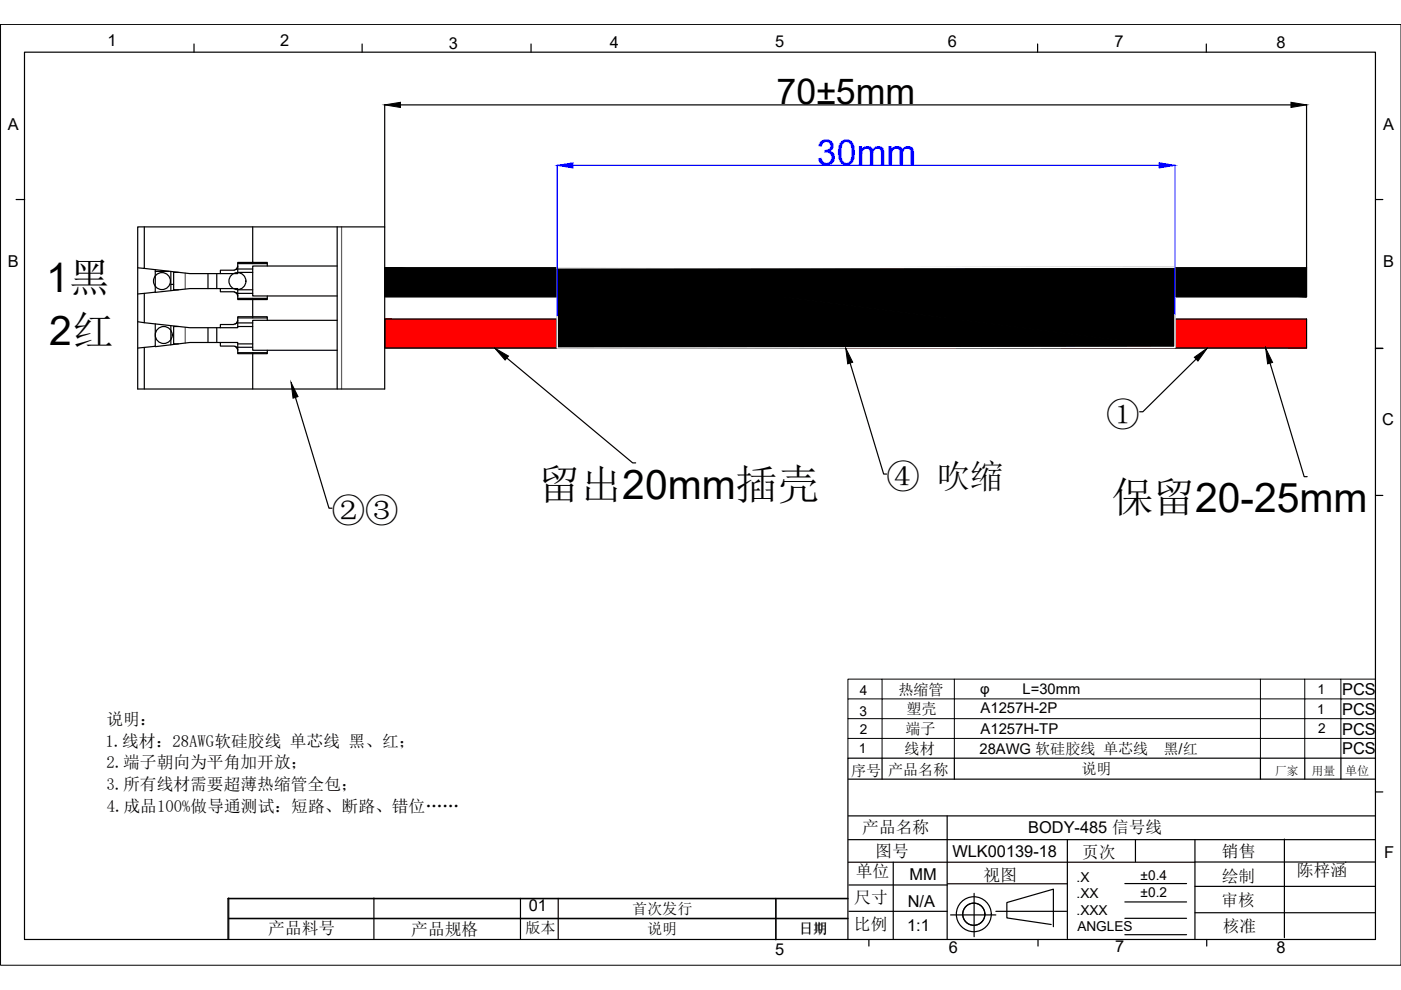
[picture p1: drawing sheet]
<svg xmlns="http://www.w3.org/2000/svg" width="297mm" height="210mm" viewBox="0 0 297 210" stroke-linecap="round" stroke-linejoin="round" font-family="sans-serif">
<!-- layer: 0 -->
<g fill="none" stroke="#000" stroke-width=".25">
<path d="M5.2 11.1h286.4v188.1h-286.4zM41.1 9.3v1.8M76.8 9.3v1.8M112.6 9.3v1.8M220 9.3v1.8M255.8 9.3v1.8M81.6 22.2v25.9M84.9 22.2h188.8M277 22.2v34.5M3.4 42.3h1.8M29.2 48.1h52.4v34.4h-52.4zM30.6 48.1v8.8l-1.4-.1"/>
<path d="M32.9 57.2v4.7l-2.3 .3M32.9 57.5h2.9M36.2 57.5v4.1M37.8 57.8h-1v3.6h1M44.1 58v3.2M46 58v3.2M50.4 56.4v1.6h-3.7M50.4 55.9h6.3M50.4 57h3.2M50.4 57.8h3.2M53.6 48.1v7.5h3.1v.8M53.6 55.9v-.3h-3.2l-.1 1.1a.73 .73 0 0 1-.8 .6h-2.8v.7h-6.5l-9.6-1.1"/>
<path d="M71.5 56.4h-17.9v6.4h17.9M71.5 48.1v34.4M81.6 56.8h195.4v6.1h-195.4zM291.6 42.3h1.6M29.2 62.3l1.4-.1v6.2l-1.4-.2M30.6 73.7v8.8M32.9 73.5l7.3-.9h6.5v.8h3.2l.5 .7v.9h3.2v-.2M32.9 68.7v4.7l-3.7 .4M32.9 62l7.3-.8h6.5v.7h3l.5 .2 .2 .7M36.2 60.3h.6M36.2 69.1v4M37.8 69.2h-1v3.7h1"/>
<path d="M44.1 69.5v3.1M46 69.5v3.1M46.7 61.2h3.7v2.3h6.3v-.7M46.7 72.6h3.7v1.7M50.4 67.8v1.7h-3.7M50.4 63.3h6.3M50.4 61.4h3.2M50.4 62.2h3.2M50.4 74.8h6.3M50.4 67.4h6.3M50.4 68.5h3.2M50.4 72.9h3.2"/>
<path d="M50.4 69.2h3.2M50.4 73.6h3.2M53.6 63.3v4.1M56.7 67.9v-.7h-6.3l-.1 .9a.89 .89 0 0 1-.8 .7h-2.8v.7h-6.5l-9.6-1.1M56.7 74.3v.7h-3.1v7.5M71.5 67.9h-17.9v6.4h17.9M81.6 67.7h195.4v6.1h-195.4zM107.5 75.9l26.6 22.2h.7M180.2 77l7.2 23.5h.6M253.6 76.1l-11.3 11.2h-.7M269.3 77l7.2 24.1h.6M291.6 73.8h1.6"/>
<path d="M291.6 73.9h1.6M62.6 84.3l7.2 23.5h.6M291.6 105h1.6M179.9 178h111.7M179.9 173h111.7M179.9 165.2h111.7M187 160.8v4.4M200.8 173v26.1M202.3 160.8v4.4M226.3 178v21M240.7 178v4.7M253.4 178v21.1"/>
<path d="M267.2 160.8v4.4M272.3 177.9v20.9M276.6 160.8v4.4M284.3 160.8v4.4M291.6 160.8h-111.8v38.4M291.6 167.9h1.6M48.3 190.5h131.5M48.5 194.7h131.3M48.5 194.8h131.3M48.5 190.4v8.6M79.3 190.4v8.6M110.3 190.5v8.5"/>
<path d="M118.3 190.5v8.5M164.5 190.5v8.8M179.8 190.6h-131.5v8.6M179.9 182.8h73.5M180 187.6h20.8M180 193.2h20.8M184.2 199.2v1.4M189.4 182.8v16.3M200.9 187.4h25.4M201.5 194h9.6M206.5 189.4v9.2M211.1 193.2h15"/>
<path d="M220.1 199.2v1.4M222.9 196l-9.4-1.4v-3.2l9.8-2.9v8M238.5 187.3h13.1M238.5 191.2h13.1M238.5 194.7h13.1M238.5 198.2h13.1M253.4 182.8h38.2M253.4 187.9h38.2M253.4 193.5h38.2M255.8 199.2v1.4M285.3 182.8h.1"/>
<circle cx="34.3" cy="59.6" r="1.8"/>
<circle cx="50.3" cy="59.6" r="1.8"/>
<circle cx="34.7" cy="71" r="1.8"/>
<circle cx="206.5" cy="193.8" r="3.7"/>
<circle cx="206.5" cy="193.8" r="2.35"/>
</g>
<!-- layer: DIM -->
<path d="M.1 5.2h296.9v199.5h-296.9z" fill="none" stroke="#000" stroke-width=".21"/>
<!-- layer: 0 -->
<path d="M179.8 148.2v-4.2h7.2v4.2h-7.2v4.2M187 144h15.3v4.2h-15.3v4.2h-7.2v4.2M202.3 144h64.9v4.2h-64.9v4.2h-15.3v4.2h15.3v4.2M267.2 144h9.4v4.2h-9.4v4.2h-64.9v4.2h64.9v4.2M276.6 144h7.7v4.2h-7.7v4.2h-9.4v4.2h9.4v4.2M284.3 144h7.3M291.6 148.2h-7.3v4.2h-7.7v4.2h7.7v4.2M291.6 152.4h-7.3v4.2h7.3M179.8 160.8v-4.2h7.2v4.2" fill="none" stroke="#000" stroke-width=".21"/>
<g fill="#000" stroke="#000" stroke-width=".21">
<path d="M81.6 22.2l3.3-.5v1.1zM273.7 21.7l3.3 .5-3.3 .6zM118.1 56.8h131v16.9zM118.1 56.8l131-.1v.1zM104.9 73.8l2.9 1.7-.7 .8zM179.3 73.8l1.5 3-1.1 .3zM253.2 75.7l2.8-1.9-2 2.8zM268.3 73.8l1.5 3-1 .3zM61.7 81.1l1.5 3-1.1 .3z"/>
<path d="M118.1 56.8v16.9h131zM118.1 73.7h131l-131 .1z"/>
<path d="M81.6 56.8l195.4 6.1v-6.1zM81.6 56.8l195.4 6.1h-195.4z"/>
</g>
<path d="M81.6 67.7l195.4 6.1v-6.1zM81.6 67.7l195.4 6.1h-195.4z" fill="#f00" stroke="#f00" stroke-width=".21"/>
<path d="M118.1 56.8l131-.1v17l-131 .1z" fill="none" stroke="#fff" stroke-width=".3"/>
<path d="M118.1 35v31.9M121.5 35.1h124.3M249.1 35v31.6" fill="none" stroke="#00f" stroke-width=".25"/>
<g fill="#00f" stroke="#00f" stroke-width=".21">
<path d="M118.1 35.1l3.4-.6v1.1z"/>
<path d="M245.8 34.5l3.3 .6-3.3 .5z"/>
</g>
<path d="M39.3 57.9v3.3M72.4 48.1v34.4M39.3 69.4v3.3" fill="none" stroke="#5f5f5f" stroke-width=".25"/>
<g font-size="8.9">
<text x="114.2" y="105.8">留出20mm插壳</text>
<text x="235.7" y="108.6">保留20-25mm</text>
</g>
<g font-size="8.7">
<text x="9.8" y="61.9">1黑</text>
<text x="10.4" y="73.2">2红</text>
</g>
<text font-size="7.6" x="164.7" y="22.1">70±5mm</text>
<text font-size="7.6" fill="#00f" x="173.2" y="34.9">30mm</text>
<g font-size="7.1">
<text x="234.6" y="90.3">①</text>
<text x="187.9" y="103.5">④ 吹缩</text>
<text x="70.3" y="110.8">②③</text>
</g>
<g font-size="3.6">
<text x="22.5" y="153.8">说明：</text>
<text x="22.3" y="158.3">1.线材：28AWG软硅胶线 单芯线 黑、红；</text>
<text x="22.5" y="162.9">2.端子朝向为平角加开放；</text>
<text x="22.5" y="167.5">3.所有线材需要超薄热缩管全包；</text>
<text x="22.6" y="172.1">4.成品100%做导通测试：短路、断路、错位……</text>
<text x="182.8" y="176.5">产品名称</text>
<text x="181.4" y="186">单位</text>
<text x="185.6" y="181.8">图号</text>
<text x="229.4" y="182">页次</text>
<text x="259.1" y="181.6">销售</text>
<text x="275" y="185.7">陈梓涵</text>
<text x="181.1" y="191.5">尺寸</text>
<text x="208.5" y="186.9">视图</text>
<text x="259" y="186.9">绘制</text>
<text x="181" y="197.1">比例</text>
<text x="259" y="192.2">审核</text>
<text x="259.2" y="197.6">核准</text>
<text x="56.9" y="198.1">产品料号</text>
<text x="87.2" y="198.3">产品规格</text>
</g>
<g font-size="3.5">
<text x="22.8" y="9.7">1</text>
<text x="59.4" y="9.8">2</text>
<text x="95.2" y="10.3">3</text>
<text x="129.3" y="10.1">4</text>
<text x="164.4" y="10">5</text>
<text x="201" y="10">6</text>
<text x="236.3" y="10">7</text>
<text x="270.6" y="10.2">8</text>
<text x="1.7" y="27.6">A</text>
<text x="293.3" y="27.6">A</text>
<text x="1.6" y="56.7">B</text>
<text x="293.2" y="56.7">B</text>
<text x="293" y="90.1">C</text>
<text x="284.6" y="147.3">PCS</text>
<text x="284.6" y="151.7">PCS</text>
<text x="284.6" y="155.8">PCS</text>
<text x="284.6" y="159.8">PCS</text>
<text x="218" y="176.6">BODY-485 信号线</text>
<text x="201.9" y="181.6">WLK00139-18</text>
<text x="293.4" y="182">F</text>
<text x="192.8" y="186.6">MM</text>
<text x="112.1" y="193.2">01</text>
<text x="192.3" y="197.3">1:1</text>
<text x="192.5" y="192.3">N/A</text>
<text x="164.4" y="202.4">5</text>
<text x="201.2" y="202">6</text>
<text x="236.5" y="201.8">7</text>
<text x="270.6" y="202.1">8</text>
</g>
<g font-size="3.2">
<text x="190.5" y="147.3">热缩管</text>
<text x="192" y="155.5">端子</text>
<text x="192.2" y="151.4">塑壳</text>
<text x="207.9" y="151.1">A1257H-2P</text>
<text x="207.9" y="155.7">A1257H-TP</text>
<text x="191.8" y="159.9">线材</text>
<text x="246.7" y="159.8">黑/红</text>
<text x="180.5" y="164.6">序号</text>
<text x="188.3" y="164.3">产品名称</text>
<text x="229.3" y="164.1">说明</text>
<text x="111.4" y="197.8">版本</text>
<text x="134" y="193.7">首次发行</text>
<text x="137.2" y="198">说明</text>
</g>
<g font-size="3.1">
<text x="207.8" y="147.2">φ</text>
<text x="216.8" y="147.2">L=30mm</text>
<text x="207.7" y="159.8">28AWG 软硅胶线 单芯线</text>
</g>
<text font-size="3" x="169.4" y="198">日期</text>
<g font-size="2.9">
<text x="182.3" y="147.5">4</text>
<text x="279.3" y="147.2">1</text>
<text x="182.2" y="151.9">3</text>
<text x="182.3" y="155.5">2</text>
<text x="279.3" y="151.3">1</text>
<text x="279.5" y="155.5">2</text>
<text x="182.1" y="159.6">1</text>
<text x="228.2" y="187">.X</text>
<text x="228.2" y="190.4">.XX</text>
<text x="241.8" y="186.7">±0.4</text>
<text x="241.8" y="190.2">±0.2</text>
<text x="228.2" y="193.9">.XXX</text>
<text x="228.4" y="197.4">ANGLES</text>
</g>
<text font-size="2.6" x="285.2" y="164.3">单位</text>
<g font-size="2.5">
<text x="270.3" y="164.2">厂家</text>
<text x="278.1" y="164.3">用量</text>
</g>
</svg>
